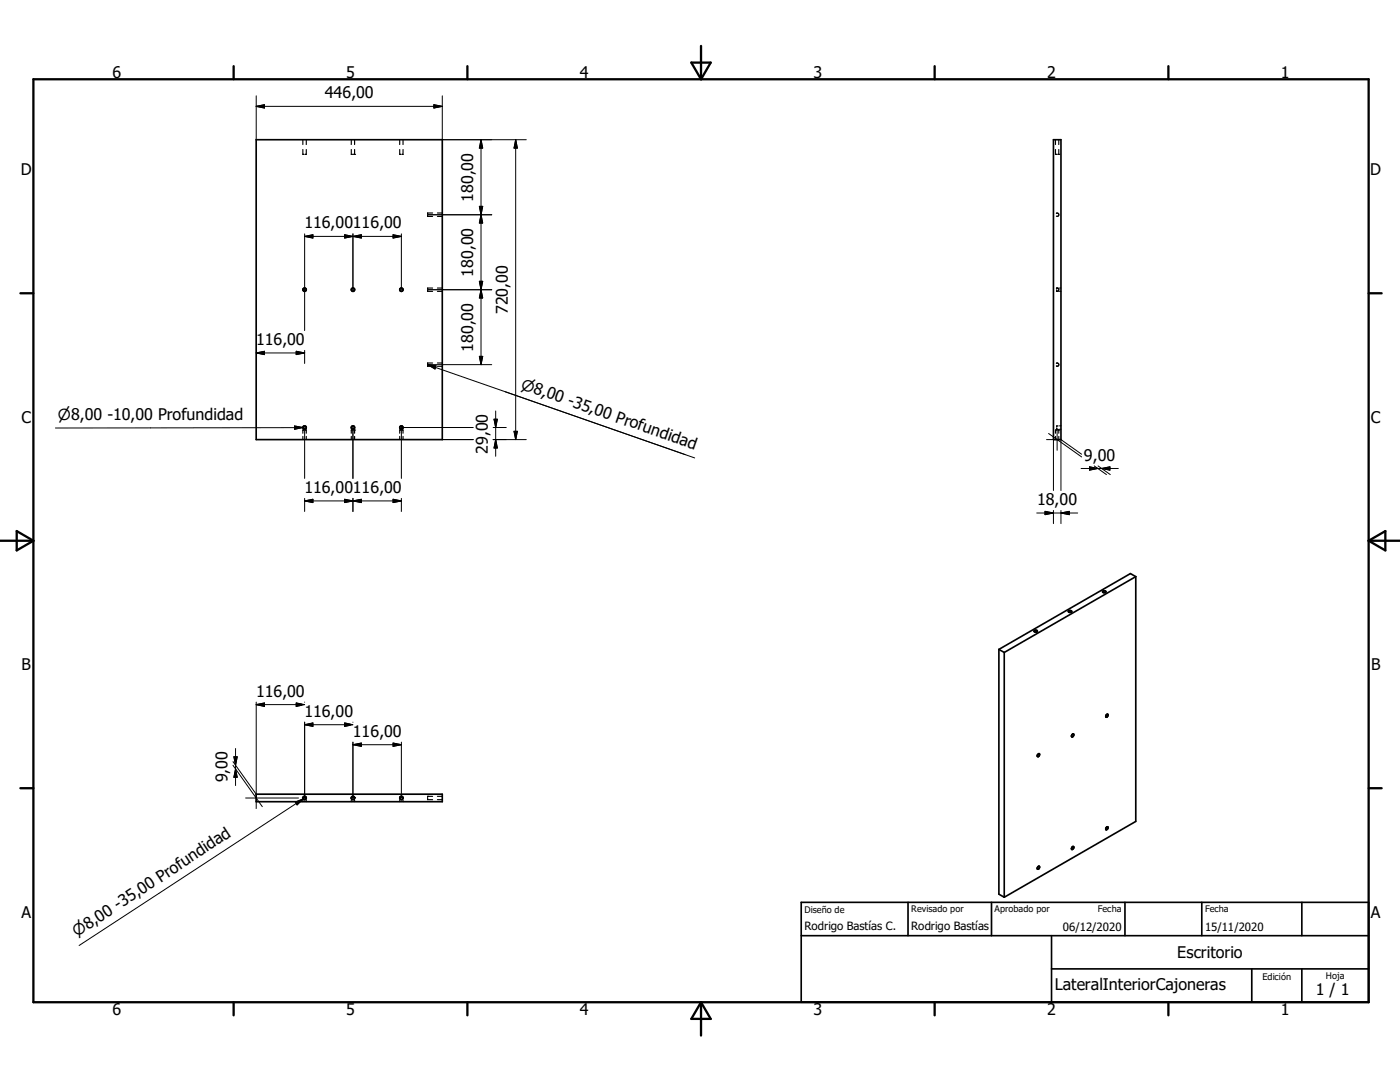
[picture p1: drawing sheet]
<svg xmlns="http://www.w3.org/2000/svg" width="279mm" height="216mm" viewBox="0 0 279 216" stroke-linecap="round" stroke-linejoin="round" font-family="sans-serif">
<g fill="none" stroke="#000" stroke-width=".23">
<path d="M60.4 27.9v.9M60.4 29.8v1h.3M61.1 27.9v.9M61.1 29.8v1h-.2M70.1 27.9v.9M70.1 29.8v1h.2M70.6 30.8h.2M70.8 30.8h.1M70.8 27.9v.9M70.8 29.8v1M79.8 27.9v.9M79.8 29.8v1h.2"/>
<path d="M80.4 27.9v.9M80.4 29.8v1h-.2M210.6 29.8v1h.3M210.6 27.9v.9M211.1 30.8h.2M211.3 30.8h.1M211.3 27.9v.9M211.3 29.8v1M85.3 43v.2h1M85.3 57.9v.2h1M86.3 42.5h-1v.2M86.3 57.5h-1v.2"/>
<path d="M87.3 57.5h1M87.3 58.1h1M87.3 42.5h1M87.3 43.2h1M210.8 42.6h.1M210.8 42.6h.4l.1 .1-.1 .4h-.4M210.8 58.1h.1M210.9 57.9v.2h.3M210.9 57.5h-.1M211.1 57.5l.2 .2v.2l-.2 .2M211.2 57.5h-.3v.2M211.5 57.5h.2"/>
<path d="M211.5 58.1h.2M85.3 72.9v.2h1M86.3 72.4h-1v.3M87.3 72.4h1M87.3 73.1h1M210.8 73h.1M210.8 72.5h.1M210.8 72.5l.3-.1 .2 .3-.1 .3h-.4M60.4 87.1v.6M60.7 85.8h-.3v.6M60.9 85.8h.2v.6M61.1 87.1v.6"/>
<path d="M70.1 87.1v.6M70.3 85.8h-.2v.6M70.6 85.8h.2M70.8 85.8h.1M70.8 85.8v.6M70.8 87.1v.6M79.8 87.1v.6M80 85.8h-.2v.6M80.2 85.8h.2v.6M80.4 87.1v.6M210.6 87.1v.6M210.9 85.8h-.3v.6"/>
<path d="M210.9 85.4v.3h.3M211.1 85.8h.2M211.2 85h-.3v.2M211.3 85.8h.1M211.3 85.8v.6M211.3 87.1v.6M211.5 85h.2M211.5 85.7h.2M60.4 159.7v.3M60.7 159.2h-.3v.2M60.9 159.2h.2v.2M61.1 159.7v.3"/>
<path d="M70.1 159.7v.3M70.3 159.2h-.2v.2M70.6 159.2h.2M70.8 159.2h.1M70.8 159.2v.2M70.8 159.7v.3M79.8 159.7v.3M80 159.2h-.2v.2M80.2 159.2h.2v.2M80.4 159.7v.3M85.3 158.9h.1M85.3 158.9v.2"/>
<path d="M85.3 159.3v.3h1M85.3 158.9h1M87.3 158.9h1M87.3 159.6h1"/>
</g>
<g fill="none" stroke="#000" stroke-width=".33">
<path d="M51.1 27.9h37.2v59.8h-37.2zM210.2 27.9h1.5v59.8h-1.5zM220.1 118a.3 .3 0 0 1 .4-.1 .3 .3 0 0 1 .1 .3l-.4 .1-.2-.2zM226.7 115.1v48.8l-26.3 15.1M226.7 115.1l-1.1-.6-26.2 15.1M226.7 115.1l-26.3 15.1M199.4 129.6v48.8l1 .6M199.4 129.6l1 .6M200.4 130.2v48.8M206.4 125.8a.3 .3 0 0 1 .4-.1 .3 .3 0 0 1 .2 .4h-.4l-.2-.1zM213.3 121.9a.32 .32 0 0 1 .3-.1 .32 .32 0 0 1 .2 .3l-.4 .1-.2-.1zM51.1 158.5h37.2v1.5h-37.2z"/>
<path d="M207.2 150.5l.1-.1a.29 .29 0 0 1 .1 .4 .29 .29 0 0 1-.4 .1zM214 146.5h.1a.26 .26 0 0 1 .1 .4 .26 .26 0 0 1-.4 0zM220.8 142.6l.1-.1a.28 .28 0 0 1 .2 .4 .28 .28 0 0 1-.4 .1zM207.1 173l.2-.2a.3 .3 0 0 1 .1 .4 .3 .3 0 0 1-.4 .2zM214 169l.1-.1a.27 .27 0 0 1 .1 .4 .27 .27 0 0 1-.4 0zM220.8 165.1l.1-.1a.3 .3 0 0 1 .2 .4 .3 .3 0 0 1-.4 .1zM159.9 186.7h113.2M159.9 180.1h113.2v19.9h-113.2zM181.2 180.1v6.6M197.9 180.1v6.6M209.9 193.3h63.2M209.9 186.7v13.3"/>
<path d="M224.5 180.1v6.6M239.8 180.1v6.6M249.8 193.3v6.7M259.8 180.1v6.6M259.8 193.3v6.7"/>
<circle cx="60.8" cy="57.8" r=".33"/>
<circle cx="70.4" cy="57.8" r=".34"/>
<circle cx="80.1" cy="57.8" r=".33"/>
<circle cx="60.8" cy="85.3" r=".33"/>
<circle cx="70.4" cy="85.3" r=".34"/>
<circle cx="80.1" cy="85.3" r=".33"/>
<circle cx="60.8" cy="159.2" r=".34"/>
<circle cx="70.4" cy="159.2" r=".34"/>
<circle cx="80.1" cy="159.2" r=".34"/>
</g>
<g fill="none" stroke="#000" stroke-width=".46">
<path d="M6.7 15.8h266.4v184.2h-266.4zM46.6 13.2v2.6M93.3 13.2v2.6M138 12.5h3.8l-1.9 3.3zM139.9 9.2v6.6M186.5 13.2v2.6M233.2 13.2v2.6M4.1 58.5h2.6M273.1 58.5h2.6M0 107.9h6.7M3.3 106l3.4 1.9-3.4 1.9zM273.1 107.9h6.3"/>
<path d="M273.1 107.9l3.4-1.9v3.8zM4.1 157.3h2.6M273.1 157.3h2.6M46.6 200v2.6M93.3 200v2.6M139.9 200v6.6M139.9 200l1.9 3.3h-3.8zM186.5 200v2.6M233.2 200v2.6"/>
</g>
<g fill="none" stroke="#000" stroke-width=".2">
<path d="M51.1 19.1v8.8M88.3 19.1v8.8h16.7M51.1 21.2h37.2M51.1 21.2l1.7-.3v.7zM86.6 20.9l1.7 .3-1.7 .4zM96 27.9l.3 1.7h-.6zM96 27.9v44.9M102.9 27.9v59.8M102.9 27.9l.3 1.7h-.6zM60.8 46.7v19.3M60.8 47.2h19.3M60.8 47.2l1.6-.4v.7z"/>
<path d="M68.8 46.8l1.6 .4-1.6 .3zM70.4 46.7v11.1M70.4 47.2l1.7-.4v.7zM78.4 46.8l1.7 .4-1.7 .3zM80.1 46.7v11.1M85.3 57.8h12.8M85.3 42.9h12.8M95.7 56.1h.6l-.3 1.7zM95.7 41.2h.6l-.3 1.7zM96 42.9l.3 1.6h-.6zM96 57.8l.3 1.7h-.6zM51.1 70.4l1.7-.3v.7z"/>
<path d="M51.1 70.4h9.7M59.1 70.1l1.7 .3-1.7 .4zM60.8 69.9v2.6M85.3 72.8h12.8M85.3 72.8l53.3 18.6M85.3 72.8l1.7 .2-.2 .6zM95.7 71.1h.6l-.3 1.7zM58.8 85l1.6 .3-1.6 .4zM60.4 85.3l-49.3 .1M60.8 85.3v10.2M60.8 99.4v2.7M60.8 100l1.6-.4v.7z"/>
<path d="M60.8 100h19.3M68.8 99.6l1.6 .4-1.6 .3zM70.4 85.3v10.2M70.4 99.4v2.7M70.4 100l1.7-.4v.7zM78.4 99.6l1.7 .4-1.7 .3zM80.1 99.4v2.7M88.3 87.7h6.1M94.4 85.3h-14.3v10.2M98.4 87.7h6.6M98.4 85.3h2.6M98.6 83.7h.7l-.4 1.6z"/>
<path d="M98.9 82v9M98.9 87.7l.4 1.7h-.7zM102.6 86.1h.6l-.3 1.6zM208.9 87.7h2.8M209.3 86.5l6.6 4.7M210.2 87.7v10.2M211 85.8v4M211.7 87.7l4.2 2.9M211.7 87.7v10.2M215.8 93.5h7.4M217.4 93.1l1.7 .4-1.7 .3zM218.4 93l2.4 1.7"/>
<path d="M219.1 93l2.5 1.7M219.9 93.5l1.6-.4v.7zM206.9 102.4h8.2M208.6 102l1.6 .4-1.6 .3zM210.2 101.9v2.6M211.7 102.4l1.7-.4v.7zM211.7 101.9v2.6M46.5 152l4.6 6.5M46.5 152.7l5.9 8.3M46.7 151h.6l-.3 1.7zM47 149.4v7.3M47 153.4l.3 1.7h-.6z"/>
<path d="M49 159.2h10.6M51.1 140.6l1.7-.3v.7zM51.1 140.1v21.2M51.1 140.6h9.1M60.2 140.5l-1.1-.2v.7l1.1-.3M60.5 159.4l-44.7 29.3M60.8 140.1h.1M60.8 144.1v15.1h-.5M60.8 144.6l1.6-.3v.6zM60.8 144.6h9.1M69.9 144.5l-1.1-.2v.6l1.1-.2M70.4 144.1h.1"/>
<path d="M70.4 148.1v11.1M70.4 148.6l1.7-.3v.6zM70.4 148.6h9.7M78.4 148.3l1.7 .3-1.7 .3zM80.1 148.1v11.1M58.9 160l1.6-.6-1.2 1.2z"/>
</g>
<g fill="#000" stroke="#000" stroke-width=".2">
<path d="M51.1 21.2l1.7-.3v.7zM86.6 20.9l1.7 .3-1.7 .4zM96 27.9l.3 1.7h-.6zM102.9 27.9l.3 1.7h-.6zM60.8 47.2l1.6-.4v.7zM68.8 46.8l1.6 .4-1.6 .3zM70.4 47.2l1.7-.4v.7zM78.4 46.8l1.7 .4-1.7 .3zM95.7 56.1h.6l-.3 1.7zM95.7 41.2h.6l-.3 1.7zM96 42.9l.3 1.6h-.6zM96 57.8l.3 1.7h-.6z"/>
<path d="M51.1 70.4l1.7-.3v.7zM59.1 70.1l1.7 .3-1.7 .4zM85.3 72.8l1.7 .2-.2 .6zM95.7 71.1h.6l-.3 1.7zM58.8 85l1.6 .3-1.6 .4zM60.8 100l1.6-.4v.7zM70.4 100l1.7-.4v.7zM98.6 83.7h.7l-.4 1.6zM98.9 87.7l.4 1.7h-.7zM102.6 86.1h.6l-.3 1.6zM217.4 93.1l1.7 .4-1.7 .3zM219.9 93.5l1.6-.4v.7z"/>
<path d="M68.8 99.6l1.6 .4-1.6 .3zM78.4 99.6l1.7 .4-1.7 .3zM208.6 102l1.6 .4-1.6 .3zM211.7 102.4l1.7-.4v.7zM46.7 151h.6l-.3 1.7zM47 153.4l.3 1.7h-.6zM51.1 140.6l1.7-.3v.7zM59.1 140.3l1.7 .3-1.7 .4zM60.8 144.6l1.6-.3v.6zM68.8 144.3l1.6 .3-1.6 .3zM70.4 148.6l1.7-.3v.6zM78.4 148.3l1.7 .3-1.7 .3z"/>
<path d="M58.9 160l1.6-.6-1.2 1.2z"/>
</g>
<g font-size="3.2">
<text x="22.5" y="15.6">6</text>
<text x="69.1" y="15.6">5</text>
<text x="115.7" y="15.6">4</text>
<text x="162.3" y="15.6">3</text>
<text x="209" y="15.6">2</text>
<text x="255.6" y="15.6">1</text>
<text x="64.9" y="19.6">446,00</text>
<text x="4.1" y="35">D</text>
<text x="273.5" y="35">D</text>
<text x="94.4" y="40.2" transform="rotate(-90 94.4 40.2)">180,00</text>
<text x="60.8" y="45.6">116,00116,00</text>
<text x="94.4" y="55.2" transform="rotate(-90 94.4 55.2)">180,00</text>
<text x="101.3" y="62.7" transform="rotate(-90 101.3 62.7)">720,00</text>
<text x="51.1" y="68.8">116,00</text>
<text x="94.4" y="70.1" transform="rotate(-90 94.4 70.1)">180,00</text>
<text x="4.3" y="84.4">C</text>
<text x="273.6" y="84.4">C</text>
<text x="97.4" y="90.5" transform="rotate(-90 97.4 90.5)">29,00</text>
<text x="216.3" y="91.9">9,00</text>
<text x="60.8" y="98.3">116,00116,00</text>
<text x="207" y="100.8">18,00</text>
<text x="4.3" y="133.7">B</text>
<text x="273.6" y="133.7">B</text>
<text x="51.1" y="139">116,00</text>
<text x="60.8" y="143">116,00</text>
<text x="70.4" y="147">116,00</text>
<text x="45.4" y="156.1" transform="rotate(-90 45.4 156.1)">9,00</text>
<text x="4.3" y="183.1">A</text>
<text x="273.6" y="183.1">A</text>
<text x="235" y="191.1">Escritorio</text>
<text x="210.5" y="197.5">LateralInteriorCajoneras</text>
<text x="22.5" y="202.6">6</text>
<text x="69.1" y="202.6">5</text>
<text x="115.7" y="202.6">4</text>
<text x="162.3" y="202.6">3</text>
<text x="209" y="202.6">2</text>
<text x="255.6" y="202.6">1</text>
<text x="262.6" y="198.6">1 / 1</text>
</g>
<g font-size="3">
<text x="103.8" y="77.6" transform="rotate(19 103.8 77.6)">n8,00 -35,00 Profundidad</text>
<text x="11.6" y="83.8">n8,00 -10,00 Profundidad</text>
<text x="15.4" y="187" transform="rotate(-33 15.4 187)">n8,00 -35,00 Profundidad</text>
</g>
<g font-size="2.3">
<text x="160.5" y="185.5">Rodrigo Bastías C.</text>
<text x="181.9" y="185.5">Rodrigo Bastías</text>
<text x="212.1" y="185.7">06/12/2020</text>
<text x="240.5" y="185.7">15/11/2020</text>
</g>
<g font-size="1.8">
<text x="160.5" y="182.2">Diseño de</text>
<text x="181.9" y="182.1">Revisado por</text>
<text x="198.5" y="182.1">Aprobado por</text>
<text x="219.1" y="182.1">Fecha</text>
<text x="240.5" y="182.1">Fecha</text>
<text x="252" y="195.5">Edición</text>
<text x="264.6" y="195.3">Hoja</text>
</g>
</svg>
